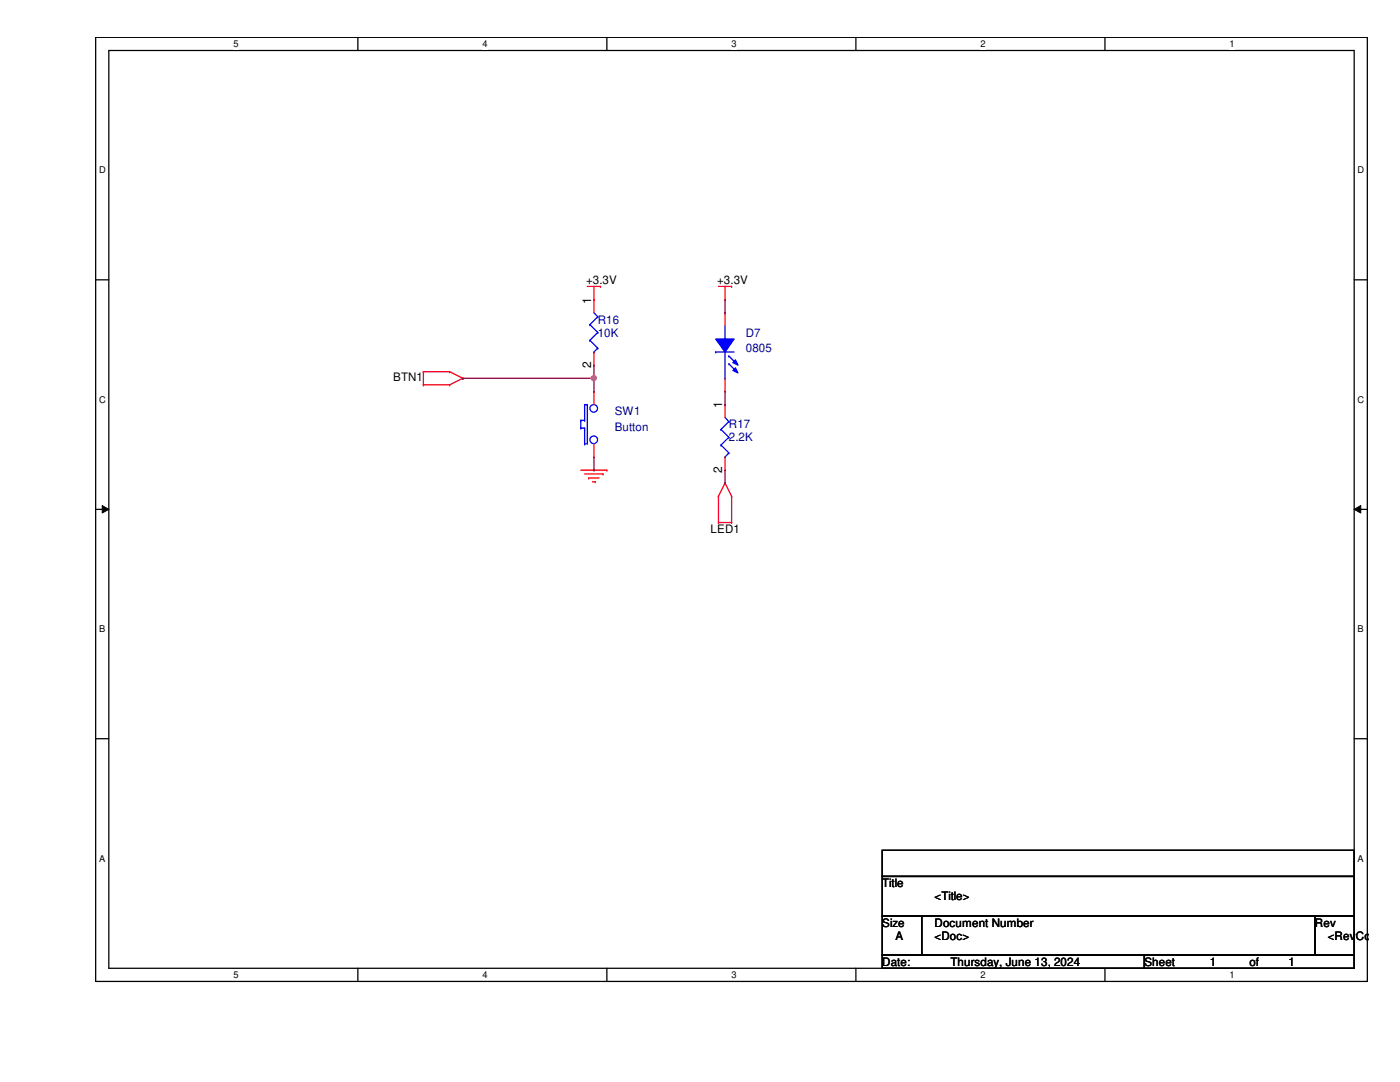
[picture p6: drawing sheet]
<svg xmlns="http://www.w3.org/2000/svg" width="279mm" height="216mm" viewBox="0 0 279 216" stroke-linecap="round" stroke-linejoin="round" font-family="sans-serif">
<path d="M19.1 7.5h253.8v188.3h-253.8zM21.7 10.1h248.6v183.1h-248.6z" fill="none" stroke="#000" stroke-width=".25"/>
<g fill="#fff">
<path d="M46.6 7.7h1v2.1h-1z"/>
<path d="M46.6 193.5h1v2.1h-1z"/>
</g>
<path d="M71.4 7.5v2.6M71.4 193.2v2.6" fill="none" stroke="#000" stroke-width=".25"/>
<g fill="#fff">
<path d="M96.3 7.7h1v2.1h-1z"/>
<path d="M96.3 193.5h1v2.1h-1z"/>
</g>
<path d="M121.1 7.5v2.6M121.1 193.2v2.6" fill="none" stroke="#000" stroke-width=".25"/>
<g fill="#fff">
<path d="M146 7.7h1v2.1h-1z"/>
<path d="M146 193.5h1v2.1h-1z"/>
</g>
<path d="M170.8 7.5v2.6M170.8 193.2v2.6" fill="none" stroke="#000" stroke-width=".25"/>
<g fill="#fff">
<path d="M195.7 7.7h1v2.1h-1z"/>
<path d="M195.7 193.5h1v2.1h-1z"/>
</g>
<path d="M220.5 7.5v2.6M220.5 193.2v2.6" fill="none" stroke="#000" stroke-width=".25"/>
<g fill="#fff">
<path d="M245.4 7.7h1v2.1h-1z"/>
<path d="M245.4 193.5h1v2.1h-1z"/>
<path d="M19.8 32.9h1.3v2.1h-1.3z"/>
<path d="M270.9 32.9h1.3v2.1h-1.3z"/>
<path d="M19.8 78.7h1.3v2.1h-1.3z"/>
<path d="M270.9 78.7h1.3v2.1h-1.3z"/>
</g>
<path d="M19.1 55.8h2.6M270.3 55.8h2.6" fill="none" stroke="#000" stroke-width=".25"/>
<g fill="#fff">
<path d="M19.8 124.5h1.2v2.1h-1.2z"/>
<path d="M270.9 124.5h1.3v2.1h-1.3z"/>
</g>
<path d="M19.1 101.6h2.6M270.3 101.6h2.6" fill="none" stroke="#000" stroke-width=".25"/>
<path d="M20.4 100.9l1.3 .7-1.3 .8zM270.3 101.6l1.3-.7v1.5z" fill="#000"/>
<path d="M20.4 100.9l1.3 .7-1.3 .8zM270.3 101.6l1.3-.7v1.5z" fill="none" stroke="#000" stroke-width=".2"/>
<g fill="#fff">
<path d="M19.8 170.3h1.2v2h-1.2z"/>
<path d="M270.9 170.3h1.3v2h-1.3z"/>
</g>
<path d="M19.1 147.4h2.6M270.3 147.4h2.6M176.1 169.7h94.2v5.2h-94.2zM176.1 174.9h94.2v7.9h-94.2zM176.1 182.8h7.8v7.8h-7.8zM176.1 190.6h52.3v2.6h-52.3zM183.9 182.8h78.5v7.8h-78.5zM228.4 190.6h41.9v2.6h-41.9zM262.4 182.8h7.9v7.8h-7.9z" fill="none" stroke="#000" stroke-width=".25"/>
<g fill="none" stroke="#f00" stroke-width=".25">
<path d="M117.2 57.1h2.6M118.5 59.8h.1M118.5 57.1v5.3M119.8 57.1h.1M143.4 57.1h2.6M144.7 59.8h.1M144.7 57.1v2.7M146 57.1h.1M84.5 76.8h.1M84.5 74.2h.1M84.5 76.8h5.2M84.5 74.2v2.6"/>
<path d="M84.5 74.2h5.2M89.7 76.8h.1M89.7 74.2h.1M89.7 74.2l2.7 1.3M92.4 75.5h.1M92.4 75.5l-2.7 1.3M118.5 72.9h.1M118.5 70.2v2.7M115.9 93.8h5.2M116.7 94.6h3.7M117.5 95.4h.1M117.5 95.4h2"/>
<path d="M118.2 96.1h.6M118.8 96.1h.1M120.4 94.6h.1M121.1 93.8h.1M143.4 99h.1M143.4 99v5.3M144.7 96.4h.1M144.7 80.7h.1M144.7 93.8h.1M144.7 96.4l1.3 2.6M144.7 96.4l-1.3 2.6M144.7 80.7v2.6"/>
<path d="M144.7 91.2v2.6M146 99h.1M146 99v5.3M143.4 104.3h.1M143.4 104.3h2.6M146 104.3h.1"/>
</g>
<g fill="none" stroke="#00f" stroke-width=".25">
<path d="M117.7 64.8h.1M117.7 67.9h.1M117.7 64.8l1.6 1.5M117.7 67.9l1.6 1.6M118.5 70.2h.1M118.5 62.4l.8 .8M119.3 63.2h.1M119.3 66.3h.1M119.3 69.5h.1M119.3 63.2l-1.6 1.6M119.3 66.3l-1.6 1.6M119.3 69.5l-.8 .7"/>
<path d="M142.8 70.2h.1M142.8 70.2h3.7M144.7 67.6h.1M144.7 75.5h.1M144.7 65v2.6M144.7 70.2v5.3M143.9 85.7h.1M143.9 88.8h.1M143.9 85.7l1.6 1.5M143.9 88.8l1.6 1.6M144.7 91.2h.1M144.7 83.3l.8 .8"/>
<path d="M145.5 84.1h.1M145.5 87.2h.1M145.5 90.4h.1M145.5 84.1l-1.6 1.6M145.5 87.2l-1.6 1.6M145.5 90.4l-.8 .8"/>
</g>
<path d="M142.8 67.6h3.7l-1.8 2.6z" fill-rule="evenodd" fill="#00f"/>
<path d="M142.8 67.6h3.7l-1.8 2.6z" fill="none" stroke="#00f" stroke-width=".25"/>
<path d="M146.8 73.4l.5 1-1-.5z" fill-rule="evenodd" fill="#00f"/>
<path d="M146.8 73.4l.5 1-1-.5z" fill="none" stroke="#00f" stroke-width=".25"/>
<path d="M146.8 71.8l.5 1.1-1-.6z" fill-rule="evenodd" fill="#00f"/>
<g fill="none" stroke="#00f" stroke-width=".25">
<path d="M145.5 71h.1M145.5 72.6h.1M145.5 71l1.5 1.6M145.5 72.6l1.5 1.6M146.8 71.8l.5 1.1-1-.6zM115.9 83.9h.1M115.9 85.4h.1M115.9 83.9h.8M115.9 83.9v1.5M115.9 85.4h.8M116.7 80.7h.1M116.7 83.9h.1"/>
<path d="M116.7 85.4h.1M116.7 88.6h.1M116.7 80.7h.5M116.7 80.7v3.2M116.7 85.4v3.2M117.2 80.7h.1M117.2 80.7v7.9h-.5"/>
<circle cx="118.5" cy="81.5" r=".76"/>
<circle cx="118.5" cy="87.8" r=".76"/>
</g>
<path d="M118.5 78.1h.1M118.5 78.1v2.6M144.7 62.4h.1M144.7 78.1h.1M144.7 62.4v2.6M144.7 75.5v2.6M118.5 91.2h.1M118.5 88.6v2.6" fill="none" stroke="#f00" stroke-width=".25"/>
<path d="M92.4 75.5h.1M92.4 75.5h26.1M118.5 75.5h.1M118.5 72.9v2.6" fill="none" stroke="#800040" stroke-width=".25"/>
<circle cx="118.5" cy="75.5" r=".5" fill="#f0f"/>
<circle cx="118.5" cy="75.5" r=".5" fill="none" stroke="#f0f" stroke-width=".25"/>
<path d="M144.7 59.8v2.6M118.5 78.1h.1M118.5 75.5v2.6M144.7 62.4h.1M144.7 78.1v2.6M118.5 93.8h.1M118.5 91.2v2.6M144.7 96.4h.1M144.7 80.7h.1M144.7 93.8v2.6" fill="none" stroke="#800040" stroke-width=".25"/>
<circle cx="118.5" cy="75.5" r=".5" fill="#f0f"/>
<circle cx="118.5" cy="75.5" r=".5" fill="none" stroke="#f0f" stroke-width=".25"/>
<g font-size="2.4">
<text x="118" y="60.6" transform="rotate(-90 118 60.6)">1</text>
<text x="118" y="73.4" transform="rotate(-90 118 73.4)">2</text>
<text x="144.1" y="81.5" transform="rotate(-90 144.1 81.5)">1</text>
<text x="144.1" y="94.4" transform="rotate(-90 144.1 94.4)">2</text>
</g>
<g font-size="2.3">
<text x="117" y="56.7">+3.3V</text>
<text x="143.1" y="56.7">+3.3V</text>
<text x="78.5" y="76.1">BTN1</text>
<text x="141.8" y="106.4">LED1</text>
<text x="176.1" y="177">Title</text>
<text x="186.5" y="179.7">&lt;Title&gt;</text>
<text x="176.1" y="184.9">Size</text>
<text x="186.5" y="184.9">Document Number</text>
<text x="262.4" y="184.9">Rev</text>
<text x="178.7" y="187.5">A</text>
<text x="186.5" y="187.5">&lt;Doc&gt;</text>
<text x="265" y="187.5">&lt;RevCo</text>
<text x="176.1" y="192.7">Date:</text>
<text x="189.7" y="192.7">Thursday, June 13, 2024</text>
<text x="228.4" y="192.7">Sheet</text>
<text x="241.5" y="192.7">1</text>
<text x="249.3" y="192.7">of</text>
<text x="257.2" y="192.7">1</text>
</g>
<g font-size="2.3" fill="#000080">
<text x="119.3" y="64.6">R16</text>
<text x="119.3" y="67.2">10K</text>
<text x="148.8" y="67.2">D7</text>
<text x="148.8" y="70.3">0805</text>
<text x="122.7" y="82.9">SW1</text>
<text x="122.7" y="86">Button</text>
<text x="145.5" y="85.5">R17</text>
<text x="145.5" y="88.1">2.2K</text>
</g>
<g font-size="1.9">
<text x="46.6" y="9.4">5</text>
<text x="96.3" y="9.4">4</text>
<text x="146" y="9.4">3</text>
<text x="195.7" y="9.4">2</text>
<text x="245.4" y="9.4">1</text>
<text x="19.8" y="34.6">D</text>
<text x="270.9" y="34.6">D</text>
<text x="19.8" y="80.3">C</text>
<text x="270.9" y="80.3">C</text>
<text x="19.8" y="126.2">B</text>
<text x="270.9" y="126.2">B</text>
<text x="19.8" y="171.9">A</text>
<text x="270.9" y="171.9">A</text>
<text x="46.6" y="195.2">5</text>
<text x="96.3" y="195.2">4</text>
<text x="146" y="195.2">3</text>
<text x="195.7" y="195.2">2</text>
<text x="245.4" y="195.2">1</text>
</g>
</svg>
